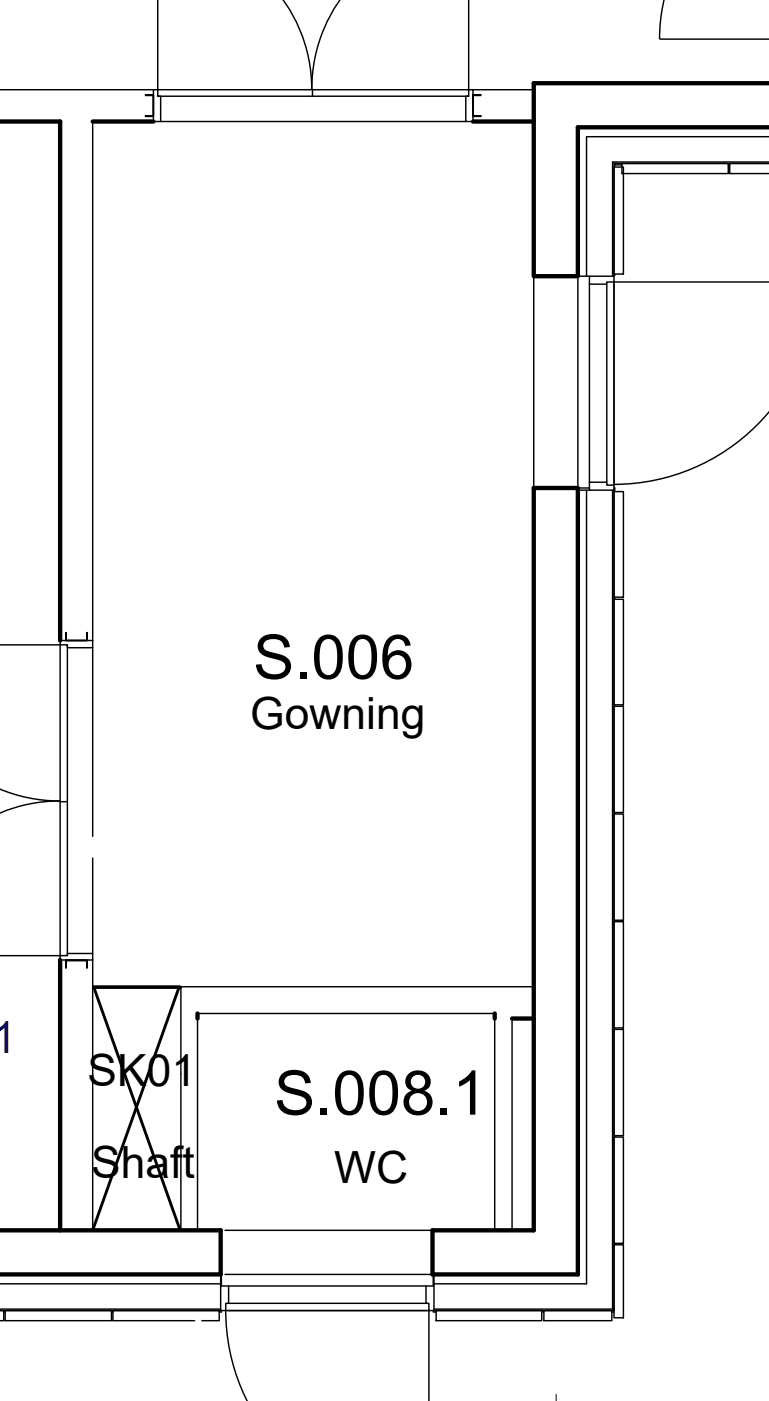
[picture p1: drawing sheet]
<svg xmlns="http://www.w3.org/2000/svg" width="45mm" height="82mm" viewBox="0 0 45 82" stroke-linecap="round" stroke-linejoin="round" font-family="sans-serif">
<!-- layer: A-DOOR -->
<g fill="none" stroke="#000" stroke-width=".08">
<path d="M9.2 0v5.3h18.2v-5.3M16.5 -.1a8.8 8.8 0 0 1 1.8 5.3 9 9 0 0 1 1.6-5.2M38.9 -.1l-.2 1.1-.1 1.3M8.5 5.6h.5v1.2h-.5h.5v-1.2zM9 5.3h.2v.3h.2v1.5h-.4zM9.2 5.6h18.2M9.4 7.1h17.9M18.3 5.3v.3M27.4 5.3h.3v1.8h-.4v-1.5h.1zM27.7 5.6h.5h-.5v1.2h.5h-.5zM34.5 16.2h1.4v.3h-.4v.1h-1zM34.5 16.6v11.6"/>
<path d="M35.5 16.6v11.6M35.9 16.6v11.7M38.7 2.3h6.4M45.1 16.5h-9.2v11.9M0 37.8h3.5v18.2h-3.5M3.5 37.5h1.9v.4h-1.5v-.1h-.4zM3.9 37v.5h1.2v-.5v.5h-1.2zM3.9 37.8v18.2M5.4 37.9v11.1M34.5 28.2h1v.2h.4v.3h-1.4zM45.1 24.1a11.8 11.8 0 0 1-9.2 4.3M-.1 46.2l1.2 .4 1.2 .2 1.2 .1a8.9 8.9 0 0 0-3.6 .7"/>
<path d="M3.5 56h.4v-.2h1.5v.4h-1.9zM3.5 47h.4M3.9 56.2h1.2v.5v-.4h-1.2v.4zM5.4 50.3v5.5M12.9 75.3h.5v1h-.2v.5h-.3zM13.2 76.8h11.9v5.3M13.2 76.7a11.7 11.7 0 0 0 1.3 5.4M13.3 76.8h11.7M13.4 76.3h11.5M13.4 75.3h11.5M24.9 75.3h.5v1.5h-.3v-.5h-.2z"/>
</g>
<!-- layer: S-FNDN -->
<g fill="none" stroke="#000" stroke-width=".08">
<path d="M36 16l-.1 .1M36 9.6v.2M36 9.7h.4M42.6 9.7h.1M34.5 28.6h-.7v.1M35.9 28.6l.1 .2M36 35v.1M36 41.3v.1M36 47.6v.1M36 53.9v.1M.2 76.8h.1M6.5 76.8h.1"/>
<path d="M13 76.8h-.2M13 74.6v.7M25.4 76.8h.1M25.4 74.6v.7M31.7 76.8h.1M35.8 76.8h.1M36 60.2v.1M36 66.5v.1M36 72.8v.1"/>
</g>
<!-- layer: A-WALL -->
<path d="M0 7.1h3.5v30.4M5.4 7.1h3.6M27.7 7.1h3.5M45.1 4.9h-13.9v11.3h2.6v-8.7h11.3M31.2 28.6h2.6v46h-8.5v-2.5h5.9zM3.5 56.2v15.9M11.6 59.4v.3M29 59.4v.3M30 59.7h1.2M-.1 72.1h13v2.5h-12.9" fill="none" stroke="#000" stroke-width=".25"/>
<path d="M33.8 16.2h.7M45.1 8h-10.8v8.2M33.8 28.7h.7M34.3 28.7v46.5h-8.9M11.6 59.4h17.4M30 59.7v12.4M0 75.2h12.9M10.6 62.9v9.2M12.9 74.6v.7M25.4 74.6v.7" fill="none" stroke="#000" stroke-width=".08"/>
<!-- layer: A-WALL-FNSH -->
<g fill="none" stroke="#000" stroke-width=".08">
<path d="M0 5.3h9M5.4 7.1v30.4M27.7 5.3h3.5M45.1 9.6h-9.2v6.6M45.1 9.5h-9.2v6.7M35.9 28.7v48h-10.5M35.9 28.7v48.1h-10.5M5.4 57.8h.1M5.4 56.2v1.6M5.5 57.8v.1M11.6 59.7v12.4M29 59.7v12.4"/>
<path d="M31.2 57.8h-20.6v.1M0 76.8h12.9M0 76.7h12.9M5.4 62.9v9.2"/>
</g>
<!-- layer: A-DOOR-OPNG -->
<path d="M31.2 16.2v12.4M33.8 16.2v12.4M13.2 74.6h12.1M13.2 72.1h12.1" fill="none" stroke="#000" stroke-width=".08"/>
<!-- layer: A-GLAZ-CURT -->
<g fill="none" stroke="#000" stroke-width=".08">
<path d="M35.9 9.8h.6v6.2h-.6zM36.4 9.6h6.2v.6h-6.2zM45.1 9.6h-2.4v.6h2.4M35.9 35.1h.6v6.2h-.6zM35.9 28.8h.6v6.2h-.6zM35.9 54h.6v6.2h-.6zM35.9 47.7h.6v6.2h-.6zM35.9 41.4h.6v6.2h-.6zM0 76.8h.2v.5h-.2M.3 76.8h6.2v.5h-6.2zM11.4 77.3h-4.8v-.5h6.2v.5h-1M25.5 76.8h6.2v.5h-6.2z"/>
<path d="M31.8 76.8h4v.5h-4zM35.9 72.9h.6v4.3h-.6zM35.9 66.6h.6v6.2h-.6zM35.9 60.3h.6v6.2h-.6z"/>
</g>
<!-- layer: 0 -->
<path d="M5.5 57.9l5 14.2M10.5 57.9l-5.1 14.2" fill="none" stroke="#000" stroke-width=".17"/>
<!-- layer: Q-CASE -->
<path d="M5.4 57.7h5.1v.1h-5.1zM5.4 62.9v-5h5.2v5" fill="none" stroke="#000" stroke-width=".08"/>
<!-- layer: I-WALL -->
<path d="M10.5 57.8h.1" fill="none" stroke="#000" stroke-width=".08"/>
<!-- layer: S-GRID -->
<path d="M32.6 81.7v.4" fill="none" stroke="#000" stroke-width=".06"/>
<g font-size="3.6">
<text x="14.8" y="39.8">S.006</text>
<text x="16.1" y="65.3">S.008.1</text>
</g>
<g font-size="2.6">
<text x="14.7" y="42.7">Gowning</text>
<text x="5.1" y="63.6">SK01</text>
<text x="5.3" y="69">Shaft</text>
<text x="19.6" y="69.3">WC</text>
</g>
<text font-size="2.6" fill="#00f" x="-.5" y="61.6">1</text>
</svg>
